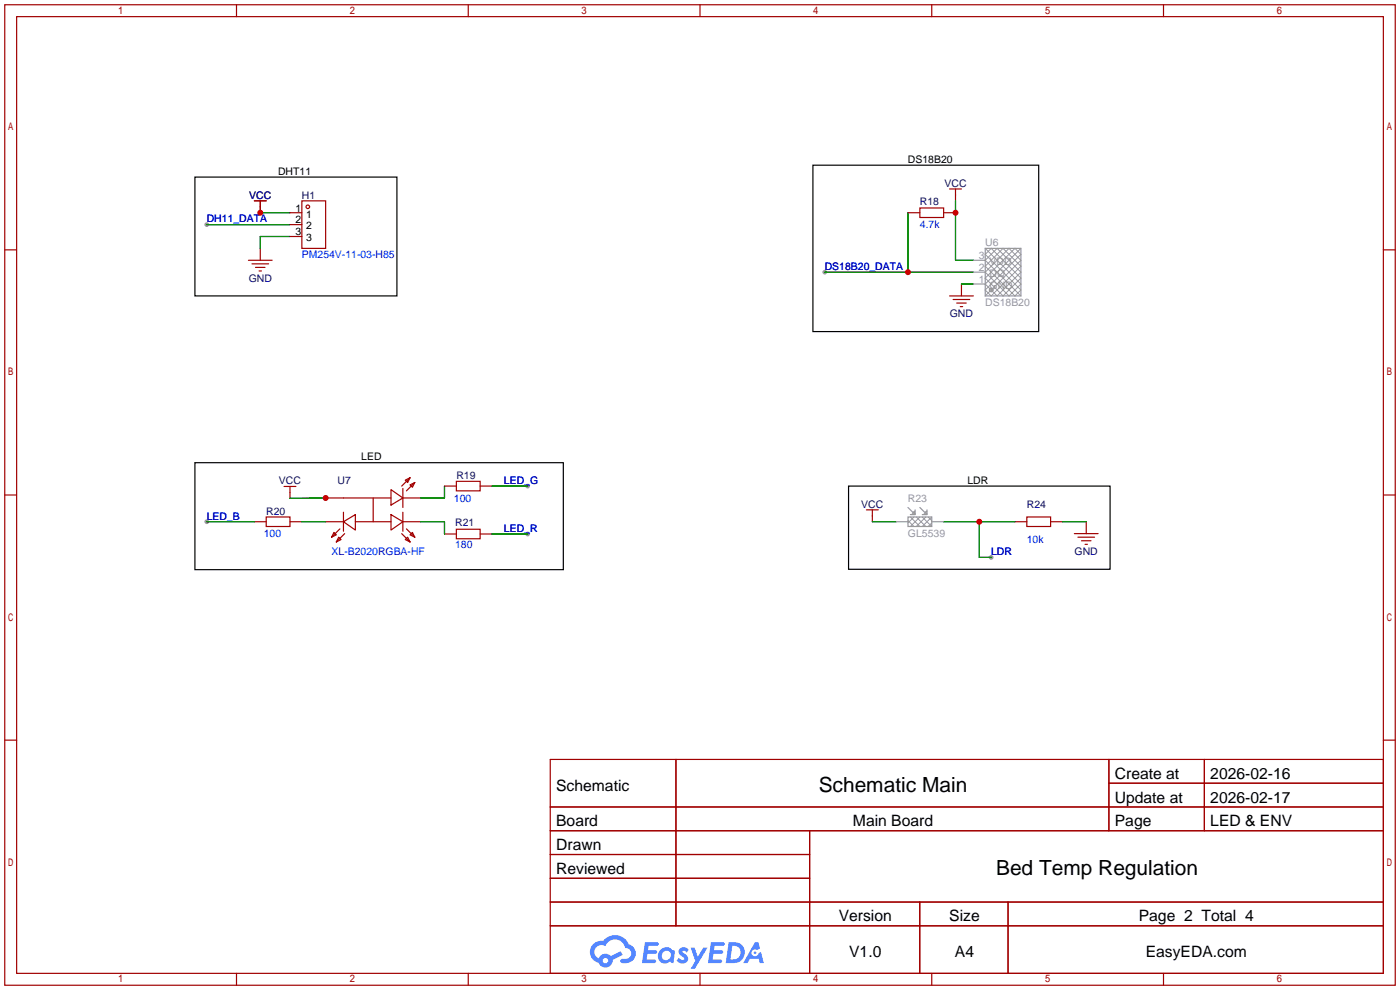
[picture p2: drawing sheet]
<svg xmlns="http://www.w3.org/2000/svg" width="299mm" height="212mm" viewBox="0 0 299 212" stroke-linecap="round" stroke-linejoin="round" font-family="sans-serif">
<g fill="#999">
<circle cx="44.2" cy="48" r=".51"/>
<circle cx="176.3" cy="58.2" r=".51"/>
<circle cx="69.6" cy="106.5" r=".51"/>
<circle cx="112.8" cy="114.1" r=".51"/>
<circle cx="44.2" cy="111.5" r=".51"/>
<circle cx="211.8" cy="119.1" r=".51"/>
<circle cx="112.8" cy="103.9" r=".51"/>
</g>
<g fill="none" stroke="#a10000" stroke-width=".25">
<path d="M1 1h297.2v209.6h-297.2zM3.6 3.6h292.1v204.4h-292.1zM50.5 1v2.6M100.1 1v2.6M149.6 1v2.6M199.1 1v2.6M248.7 1v2.6M1 53.4h2.6M295.7 53.4h2.5M1 105.8h2.6M295.7 105.8h2.5M1 158.2h2.6"/>
<path d="M295.7 158.2h2.5M117.6 162.3h178.1v45.7h-178.1zM117.6 172.5h178.1M117.6 177.5h178.1M144.5 162.3v35.6M173 177.5v30.5M237 162.3v15.2M237 167.4h58.7M257.4 162.3v15.2M117.6 182.6h55.4M117.6 192.8h178.1M117.6 187.7h55.4"/>
<path d="M117.6 197.9h178.1M196.6 192.8v15.2M215.4 192.8v15.2M50.5 208v2.6M100.1 208v2.6M149.6 208v2.6M199.1 208v2.6M248.7 208v2.6"/>
</g>
<g fill="#5487ff">
<path d="M145.3 202.7a1.3 1.3 0 0 1 1.9 .3l-.4 .6a.54 .54 0 0 0-.9-.2l.1 .2a1.34 1.34 0 0 1 .9 1.8 1.47 1.47 0 0 1-2.3-.1l.5-.6 .8 .5a.31 .31 0 0 0 .4-.3 .31 .31 0 0 0-.3-.4 1.12 1.12 0 0 1-.7-1.8z"/>
<path d="M147.6 202.5h.9l.6 2 1.2-2h.9l-2.7 4.6h-.9l1-1.7z"/>
<path d="M137.8 201.4h1.7a1.31 1.31 0 0 1 1.2 .2 .4 .4 0 0 1-.3 .5l-1.8 .1-.1 .9h1.6a.4 .4 0 0 1 .4 .4 .4 .4 0 0 1-.5 .4h-1.6l-.2 1.2h1.4a.46 .46 0 0 1 .5 0 .46 .46 0 0 1 .1 .5l-.4 .2h-2.6z"/>
<path d="M151.9 201.4h1.7a1.32 1.32 0 0 1 1.2 .2 .39 .39 0 0 1-.3 .5l-1.8 .1-.1 .9h1.6a.4 .4 0 0 1 .4 .4 .4 .4 0 0 1-.4 .4h-1.7l-.2 1.2h1.4a.46 .46 0 0 1 .5 0 .46 .46 0 0 1 .1 .5l-.4 .2h-2.6z"/>
<path d="M161.3 201.4h.8l.3 1.3-.6 .4a.75 .75 0 0 0-1.1 .3 .75 .75 0 0 0 .5 1 .75 .75 0 0 0 .9-.7l.5-.2 .6 2.3h-.8l-.3-.9h-1.8l-.5 .9h-1z"/>
<path d="M155.7 201.4l-.6 4.4h1.5a2.27 2.27 0 0 0 2.6-2.2 2.27 2.27 0 0 0-2.7-2.2zM156.5 202.1a1.5 1.5 0 0 1 1.8 1.6 1.5 1.5 0 0 1-1.9 1.4h-.3z"/>
<path d="M141.2 203a1.6 1.6 0 0 0-.3 2.3 1.6 1.6 0 0 0 2.3 .2l.7 .3 .3-2.4-.1-.3-.5-.1a1.58 1.58 0 0 0-2.4 0zM141.8 203.5a.98 .98 0 0 1 1.6 .4 .98 .98 0 0 1-1.1 1.3 .94 .94 0 0 1-.9-.7 .94 .94 0 0 1 .4-1z"/>
<path d="M126.8 201.8a2.37 2.37 0 0 0 1.1 4 1.54 1.54 0 0 0 1.8 1 1.54 1.54 0 0 0 1.2-1.6l2.2-1.1-.5-.8-2 1a1.57 1.57 0 0 0-2.7 .5 1.5 1.5 0 0 1-.7-2.1 1.5 1.5 0 0 1 2.2-.5 2.23 2.23 0 0 1 2.3-1.4 2.23 2.23 0 0 1 2 1.8 1.16 1.16 0 0 1 1.2 1.1 1.16 1.16 0 0 1-1.1 1.2h-.7a.47 .47 0 0 0-.5 .4 .47 .47 0 0 0 .4 .5 2.17 2.17 0 0 0 2.5-.9 2.17 2.17 0 0 0-.3-2.7l-.8-.4a3.2 3.2 0 0 0-5.5-.7l-1.1 .1zM128.8 205.3a.6 .6 0 0 1 1.2 0 .6 .6 0 0 1-1.2 0z"/>
<circle cx="161.4" cy="203.6" r=".28"/>
</g>
<g fill="none" stroke="#a10000" stroke-width=".25">
<path d="M53.1 55.6h5.1M53.8 56.4h3.6M54.4 42.9h2.5M54.6 57.2h2M55.4 57.9h.5M55.6 42.9v2.6M55.6 53.1v2.5M62 45.5h2.5M62 48h2.5M62 50.5h2.5M64.5 42.9h5.1v10.2h-5.1zM194.1 45.5h2.5"/>
<path d="M196.6 44.4h5.1v2.1h-5.1zM201.7 45.5h2.5M202.9 40.4h2.6M204.2 40.4v2.5M202.9 63.2h5.1M203.7 64h3.6M204.5 64.8h2M205.2 65.5h.5M205.5 60.7v2.5M54.4 111.5h2.5M56.9 110.5h5.1v2h-5.1zM60.7 104h2.5"/>
<path d="M62 111.5h2.5M62 104v2.5M69.6 106.4h14M69.6 111.5h3.8M71.4 113.8l.5 .5-1 .5zM72.4 114.8l.5 .5-1 .5zM72.6 113l-1.7 1.8M73.4 111.5l2.5-1.5v3.3zM73.4 109.5v4M73.7 114l-1.8 1.8M75.9 111.5h7.7M79.8 106.4v5.1"/>
<path d="M83.6 104.6l2.5 1.8-2.5 1.5zM83.6 110l2.5 1.5-2.5 1.8zM85.9 114l1.7 1.8M86.1 104.4v4.1M86.1 109.5v4M86.1 106.4h3.8M86.1 111.5h3.8M86.6 102.6l1-.5-.5 1zM86.9 113l1.7 1.8M87.1 114.8l.5 1-1-.5zM87.6 103.6l1-.5-.5 1zM87.6 114.3l.5-.5 .5 1z"/>
<path d="M87.6 102.1l-1.7 1.8M88.6 103.1l-1.7 1.8M95 114.1h2.5M95 103.9h2.5M97.5 113.1h5.1v2h-5.1zM97.5 102.9h5.1v2h-5.1zM102.6 114.1h2.6M102.6 103.9h2.6M185.2 109h2.5M186.4 109v2.5M216.9 111.5h2.6M219.5 110.5h5v2h-5z"/>
<path d="M224.5 111.5h2.6M229.6 114h5.1M230.4 114.8h3.5M231.1 115.6h2.1M231.9 116.3h.5M232.2 111.5v2.5"/>
<circle cx="65.8" cy="44.2" r=".38"/>
</g>
<g fill="none" stroke="#008700" stroke-width=".25">
<path d="M44.2 48h17.8M55.6 45.5h6.4M62 50.5h-6.4v2.6M176.3 58.2h31.7M194.1 45.5v12.7M204.2 42.9v12.7h3.8M205.5 60.7h2.5M44.2 111.5h10.2M62 106.5h7.6M64.5 111.5h5.1M89.9 111.5h5.1v2.6M95 103.9v2.5h-5.1"/>
<path d="M105.2 114.1h7.6M105.2 103.9h7.6M186.4 111.5h5.1M201.7 111.5h15.2M209.3 111.5v7.6h2.5M227.1 111.5h5.1"/>
</g>
<path d="M41.7 37.8h43.1v25.4h-43.1zM173.7 35.3h48.3v35.6h-48.3zM41.7 98.9h78.7v22.8h-78.7zM181.4 103.9h55.8v17.8h-55.8z" fill="none" stroke="#000" stroke-width=".25"/>
<g fill="none" stroke="#999" stroke-width=".21">
<path d="M210.6 53.1l7.6 7.6-2.6 2.5-5-5 5-5.1 2.6 2.5-7.6 7.6M211.8 53.1l6.4 6.3-3.8 3.8-3.8-3.8 6.3-6.3 1.3 1.3-7.6 7.6 1.2 1.2 6.4-6.3-3.8-3.8-3.8 3.8 6.3 6.3 1.3-1.2-7.6-7.6zM218.2 53.1l-7.6 7.6 2.5 2.5 5.1-5-5.1-5.1-2.5 2.5 7.6 7.6M212 61.6l.2 .2M212.2 62.1l-.2 .2M194.1 111.3l1.2 1.2M194.6 110.5l2 2M195.2 109.3l.4 .4M195.3 110.5l-1.2 1.3M195.6 109.2l-.8 .8M195.8 110.5l2.1 2M196.6 110.5l-2 2"/>
<path d="M197.1 110.5l2 2M197.7 109.3l.4 .4M197.9 110.5l-2.1 2M198.1 109.2l-.7 .8M198.4 110.5l.7 .8M199.1 110.5l-2 2M199.1 111.8l-.7 .7"/>
</g>
<g fill="none" stroke="#999" stroke-width=".25">
<path d="M208 58.2h2.6M208 55.6h2.6M210.6 53.1h7.6v10.1h-7.6zM208 60.7h2.6M191.5 111.5h2.6M194.1 110.5h5v2h-5zM194.1 108.5l1.5 1.5M195.6 109v1h-1M196.6 108.5l1.5 1.5M198.1 109v1h-1M199.1 111.5h2.6"/>
<circle cx="211.8" cy="62" r=".38"/>
</g>
<g fill="#c00">
<circle cx="55.6" cy="45.5" r=".63"/>
<circle cx="204.2" cy="45.5" r=".63"/>
<circle cx="194.1" cy="58.2" r=".63"/>
<circle cx="69.6" cy="106.4" r=".63"/>
<circle cx="209.3" cy="111.5" r=".63"/>
</g>
<g font-size="4.5">
<text x="175" y="169.3">Schematic Main</text>
<text x="212.9" y="187.1">Bed Temp Regulation</text>
</g>
<g font-size="3.3">
<text x="238.3" y="166.4">Create at</text>
<text x="258.7" y="166.4">2026-02-16</text>
<text x="118.9" y="169">Schematic</text>
<text x="238.3" y="171.5">Update at</text>
<text x="258.7" y="171.5">2026-02-17</text>
<text x="118.9" y="176.6">Board</text>
<text x="182.3" y="176.6">Main Board</text>
<text x="238.3" y="176.6">Page</text>
<text x="258.7" y="176.6">LED &amp; ENV</text>
<text x="118.9" y="181.7">Drawn</text>
<text x="118.9" y="186.8">Reviewed</text>
<text x="179.3" y="196.9">Version</text>
<text x="202.9" y="196.9">Size</text>
<text x="243.4" y="196.9">Page 2 Total 4</text>
<text x="181.5" y="204.5">V1.0</text>
<text x="204.1" y="204.5">A4</text>
<text x="244.9" y="204.5">EasyEDA.com</text>
</g>
<g font-size="2.2">
<text x="194.1" y="34.8">DS18B20</text>
<text x="59.4" y="37.4">DHT11</text>
<text x="63.1" y="45.2">1</text>
<text x="63.1" y="47.8">2</text>
<text x="65.5" y="46.5">1</text>
<text x="63.1" y="50.3">3</text>
<text x="65.5" y="49">2</text>
<text x="65.5" y="51.6">3</text>
<text x="77.2" y="98.3">LED</text>
<text x="206.8" y="103.4">LDR</text>
</g>
<g font-size="2.2" fill="#000080">
<text x="201.9" y="39.9">VCC</text>
<text x="53.3" y="42.4">VCC</text>
<text x="64.5" y="42.4">H1</text>
<text x="196.6" y="43.7">R18</text>
<text x="53.1" y="60.2">GND</text>
<text x="203" y="67.8">GND</text>
<text x="59.6" y="103.5">VCC</text>
<text x="72.1" y="103.4">U7</text>
<text x="97.5" y="102.4">R19</text>
<text x="56.9" y="110">R20</text>
<text x="97.3" y="112.4">R21</text>
<text x="184.1" y="108.5">VCC</text>
<text x="219.5" y="108.5">R24</text>
<text x="229.7" y="118.6">GND</text>
</g>
<g font-size="2.2" fill="#00f">
<text x="44.2" y="47.5">DH11_DATA</text>
<text x="196.6" y="48.8">4.7k</text>
<text x="64.5" y="55.1">PM254V-11-03-H85</text>
<text x="176.3" y="57.7">DS18B20_DATA</text>
<text x="97" y="107.2">100</text>
<text x="107.7" y="103.4">LED_G</text>
<text x="44.2" y="111">LED_B</text>
<text x="107.7" y="113.7">LED_R</text>
<text x="56.4" y="114.8">100</text>
<text x="70.9" y="118.6">XL-B2020RGBA-HF</text>
<text x="97.3" y="117.2">180</text>
<text x="211.8" y="118.6">LDR</text>
<text x="219.5" y="116.1">10k</text>
</g>
<g font-size="2.2" fill="#999">
<text x="210.6" y="52.6">U6</text>
<text x="209.2" y="57.9">2</text>
<text x="209.2" y="55.4">3</text>
<text x="211.5" y="59.2">DQ</text>
<text x="211.5" y="56.7">VDD</text>
<text x="209.2" y="60.5">1</text>
<text x="210.6" y="65.3">DS18B20</text>
<text x="211.5" y="61.7">GND</text>
<text x="194.1" y="107.2">R23</text>
<text x="194.1" y="114.8">GL5539</text>
</g>
</svg>
